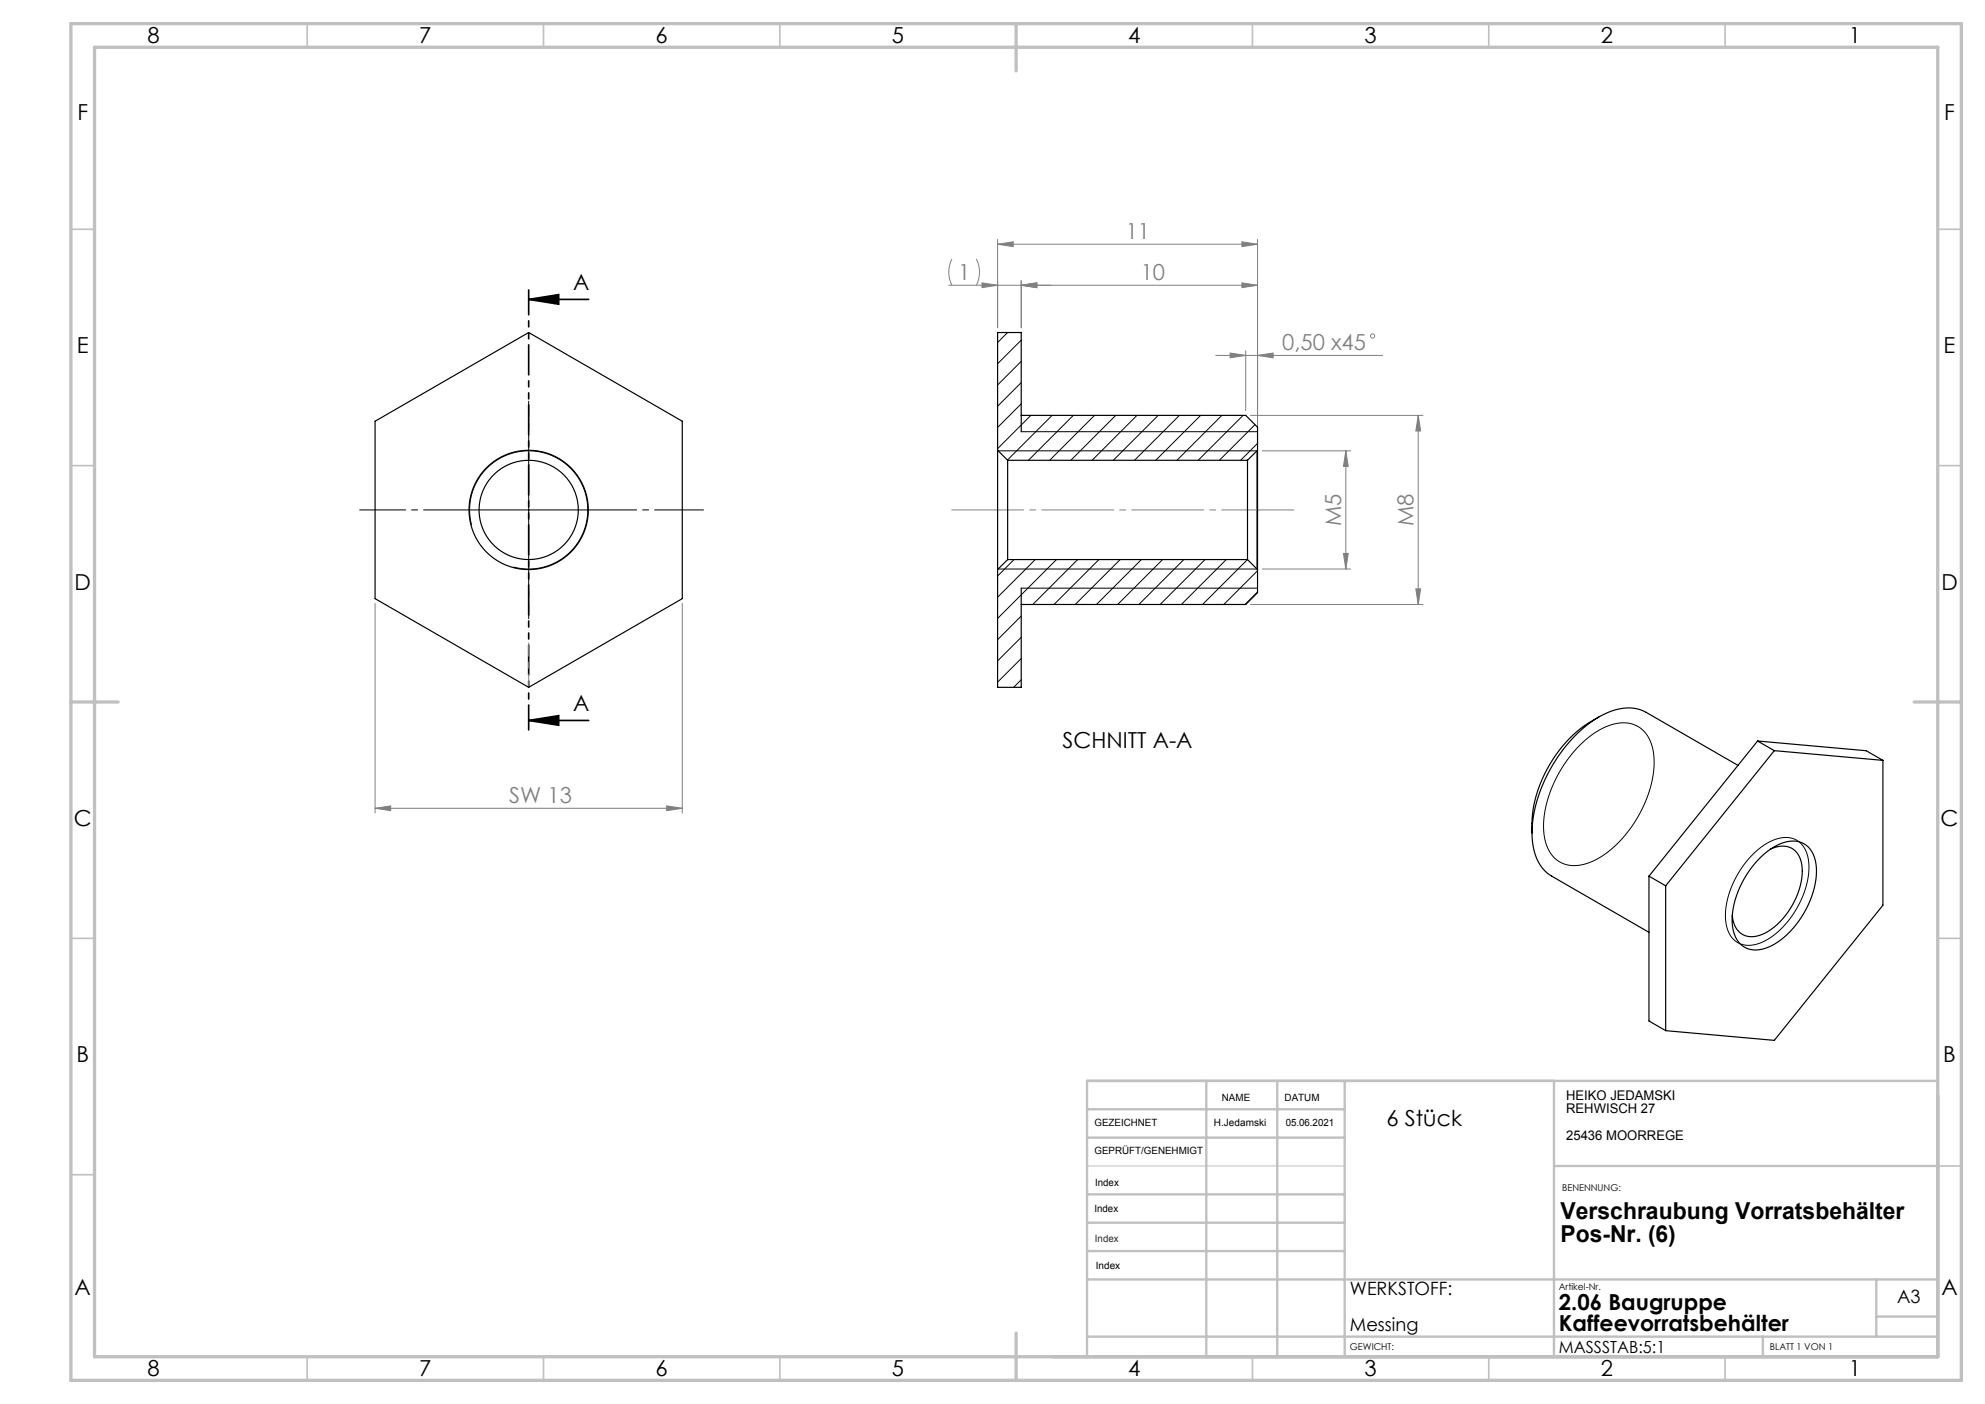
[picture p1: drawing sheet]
<svg xmlns="http://www.w3.org/2000/svg" width="420mm" height="297mm" viewBox="0 0 420 297" stroke-linecap="round" stroke-linejoin="round" font-family="sans-serif">
<g fill="none" stroke="#808080" stroke-width=".21">
<path d="M201.4 54.8a6.2 6.2 0 0 0 0 5.5M206.6 54.8a6.2 6.2 0 0 1 0 5.5M207.8 59.8l3.3 .5-3.3 .6zM211.1 51.7l3.3-.5v1zM211.1 50.7v18.6M211.1 51.7h55M216.1 59.3v10M262.8 59.8l3.3 .5-3.3 .6zM262.8 51.2l3.3 .5-3.3 .5zM266.1 50.7v43.7M200.8 60.3h65.3M216.1 60.3l3.3-.5v1.1z"/>
<path d="M257.2 75.2h35.4M260.3 74.7l3.3 .5-3.3 .5zM263.6 74.2v12.7M266.1 75.2l3.3-.5v1zM264.6 87.9h36.5M267.1 95.4h18.7M284.8 95.4v25M284.8 95.4l.5 3.3h-1zM300.1 87.9l.5 3.3h-1zM300.1 87.9v40M284.3 117.1h1l-.5 3.3zM79.4 127.6v44.4"/>
<path d="M144.4 127.6v44.4M264.6 127.9h36.5M267.1 120.4h18.7M299.6 124.6h1l-.5 3.3zM79.4 171l3.3-.5v1zM79.4 171h65M141.1 170.5l3.3 .5-3.3 .5z"/>
<circle cx="290.4" cy="71.1" r=".44"/>
</g>
<path d="M111.9 95.4v25M211.2 95.4h54.8v25h-54.8M216.1 91.3h50M99.4 107.9h25M99.8 111.1a12.5 12.5 0 0 1 11-15.7 12.5 12.5 0 0 1 13.5 13.6 12.5 12.5 0 0 1-15.7 10.9M216.1 124.4h50M334.3 157.6a13.8 13.8 0 0 1 9.5-4.7 6.3 6.3 0 0 1 5.9 5.7 22.1 22.1 0 0 1-3.9 15.4 19.8 19.8 0 0 1-10.7 8.9 6.3 6.3 0 0 1-8.3-5.5 22.1 22.1 0 0 1 4-15.4l1.6-2.3zM370.9 180.7a9.8 9.8 0 0 1 7.8-3.5 5.1 5.1 0 0 1 4 5.1 19.2 19.2 0 0 1-7.6 15.7 7.1 7.1 0 0 1-7.2 1.5 6.4 6.4 0 0 1-2.8-6.5 20 20 0 0 1 5.8-12.3z" fill="none" stroke="#000" stroke-width=".21"/>
<path d="M111.9 63.3l6.3-1v2.1zM111.9 63.3h12.7M111.9 152.4l6.3-1v2zM111.9 152.4h12.7" fill="none" stroke="#000" stroke-width=".35"/>
<path d="M216.1 87.9v3.4M216.1 124.4v3.5" fill="none" stroke="#000" stroke-width=".25"/>
<path d="M111.9 61.3v93.1" fill="none" stroke="#000" stroke-width=".35" stroke-dasharray="6.3 1.3 1.3 1.3 1.3 1.3" stroke-dashoffset="1.1"/>
<path d="M201.1 107.9h73" fill="none" stroke="#808080" stroke-width=".21" stroke-dasharray="15.2 1.3 1.3 1.3" stroke-dashoffset="-.3"/>
<path d="M111.9 145.4v-9.4" fill="none" stroke="#808080" stroke-width=".21" stroke-dasharray="15.2 1.3 1.3 1.3" stroke-dashoffset="12.5"/>
<path d="M230 246.7h54.5" fill="none" stroke="#c0c0c0" stroke-width=".21"/>
<g fill="none" stroke="#c0c0c0" stroke-width=".35">
<path d="M65 5v5M115 5v5M165 5v5M265 5v5M315 5v5M365 5v5M15 48.5h5M410 48.5h5M15 98.5h5M410 98.5h5M15 198.5h5M410 198.5h5"/>
<path d="M15 248.5h5M410 246.7h5M65 287v5M115 287v5M165 287v5M265 287v5M315 287v5M365 287v5"/>
</g>
<g fill="none" stroke="#c0c0c0" stroke-width=".5">
<path d="M230 234.7h54.5M255.2 228.7v58.3M270.2 228.7v58.3M284.5 228.7v58.3M328.8 228.7v58.3M410 228.6l-180 .1v58.3M230 252.7h54.5M230 240.7h54.5M230 258.7h54.5M328.8 246.7h81.2M230 264.7h54.5M230 270.7h180"/>
<path d="M397 270.7v12.1M397 278.5h13M230 282.8h180M373 282.8v4.2"/>
</g>
<path d="M15 5h400v287h-400zM20 10h390v277h-390zM215 5v10M15 148.5h10M405 148.5h10M215 282v10" fill="none" stroke="#c0c0c0" stroke-width=".7"/>
<path d="M111.9 95.4v-10.5M111.9 120.4v10.5" fill="none" stroke="#000" stroke-width=".21" stroke-dasharray="15.2 1.3 1.3 1.3" stroke-dashoffset="11.9"/>
<path d="M99.4 107.9h-23.3" fill="none" stroke="#000" stroke-width=".21" stroke-dasharray="15.2 1.3 1.3 1.3" stroke-dashoffset="5.5"/>
<path d="M124.4 107.9h24.5" fill="none" stroke="#000" stroke-width=".21" stroke-dasharray="15.2 1.3 1.3 1.3" stroke-dashoffset="4.9"/>
<path d="M111.9 63.3l6.3-1v2.1zM111.9 152.4l6.3-1v2z" fill="#000"/>
<g fill="#808080">
<path d="M216.1 60.3l3.3-.5v1.1zM207.8 59.8l3.3 .5-3.3 .6z"/>
<path d="M216.1 60.3l3.3-.5v1.1zM262.8 59.8l3.3 .5-3.3 .6zM260.3 74.7l3.3 .5-3.3 .5zM266.1 75.2l3.3-.5v1z"/>
<path d="M79.4 171l3.3-.5v1zM141.1 170.5l3.3 .5-3.3 .5z"/>
<path d="M211.1 51.7l3.3-.5v1zM262.8 51.2l3.3 .5-3.3 .5z"/>
<path d="M300.1 87.9l.5 3.3h-1zM299.6 124.6h1l-.5 3.3zM284.8 95.4l.5 3.3h-1zM284.3 117.1h1l-.5 3.3z"/>
</g>
<g fill="none" stroke="#000" stroke-width=".25">
<path d="M79.4 89.1l32.5-18.8 32.5 18.8v37.5l-32.5 18.8-32.5-18.8zM211.1 95.2v25.3M211.1 95.2v-24.9h5v17.6h47.5l2.5 2.5v4.8M211.1 95.2l2.1 2.2M213.2 97.4v21M213.2 97.4h50.8M264 97.4v21M266.1 95.2v25.3M266.1 95.2l-2.1 2.2M213.2 118.4l-2.1 2.1M213.2 118.4h50.8M264 118.4l2.1 2.1"/>
<path d="M211.1 120.5v24.9h5v-17.5h47.5l2.5-2.5v-4.9M338.3 151.7a27.1 27.1 0 0 0-14.1 24.5M371.9 156.8l3.5 2M371.9 156.8l-23 28.5M371.9 156.8l23 2 3.5 2M375.4 158.8l-23 28.6M375.4 158.8l23 2M324.2 176.2a10.2 10.2 0 0 0 3.8 8.9l20.9 12.1M367.7 161.9l-19.4-11.2a9.5 9.5 0 0 0-9.1 .5 30.5 30.5 0 0 0-13.7 17.2l-1.1 4.6-.2 3.2M374.6 179.6a4.3 4.3 0 0 1 6.1 1.5 10.8 10.8 0 0 1-.7 8.8 14.4 14.4 0 0 1-7.8 8 4.1 4.1 0 0 1-5.6-4l-.1-.2M398.4 160.8v30.7l-23 28.6-23-2.1M348.9 185.3l3.5 2.1"/>
<path d="M348.9 185.3v30.7l3.5 2M352.4 187.4v30.6M372.7 181.2a9.9 9.9 0 0 1 7.4-3.2 5 5 0 0 1 4.1 4.7 18.7 18.7 0 0 1-5.4 14.3 10.3 10.3 0 0 1-8 3.9 5 5 0 0 1-4.2-4.8 18.7 18.7 0 0 1 5.4-14.2z"/>
<circle cx="111.9" cy="107.9" r="12.6"/>
<circle cx="111.9" cy="107.9" r="10.5"/>
</g>
<g fill="none" stroke="#000" stroke-width=".21">
<path d="M213.2 70.3l-2.1 2.2M216.1 71.9l-5 5M216.1 76.4l-5 5M216.1 80.9l-5 5M216.1 85.4l-5 5M218.1 87.9l-7 7M222.6 87.9l-9.4 9.4M227.1 87.9l-9.5 9.5M231.6 87.9l-9.5 9.5M236.1 87.9l-9.5 9.5M240.6 87.9l-9.5 9.5M245.1 87.9l-9.5 9.5"/>
<path d="M249.5 87.9l-9.5 9.5M254 87.9l-9.5 9.5M258.5 87.9l-9.5 9.5M263 87.9l-9.5 9.5M265.5 89.8l-7.5 7.6M266.1 93.8l-3.6 3.6M214.6 118.4l-3.5 3.5M219 118.4l-7.9 7.9M223.5 118.4l-12.4 12.4M228 118.4l-9.5 9.5M232.5 118.4l-9.5 9.5M237 118.4l-9.5 9.5"/>
<path d="M241.5 118.4l-9.5 9.5M246 118.4l-9.5 9.5M250.5 118.4l-9.5 9.5M255 118.4l-9.5 9.5M259.5 118.4l-9.5 9.5M263.9 118.4l-9.5 9.5M216.1 130.3l-5 5M216.1 134.8l-5 5M216.1 139.3l-5 5M266.1 120.7l-7.2 7.2M266.1 125.2l-2.7 2.7M216.1 143.8l-1.6 1.6"/>
</g>
<g font-size="4.9">
<text x="330.2" y="257.9">Verschraubung Vorratsbehälter</text>
<text x="330.2" y="262.8">Pos-Nr. (6)</text>
</g>
<g font-size="4.7">
<text x="31.2" y="9">8</text>
<text x="88.7" y="9">7</text>
<text x="138.7" y="9">6</text>
<text x="188.7" y="9">5</text>
<text x="238.7" y="9">4</text>
<text x="288.7" y="9">3</text>
<text x="338.7" y="9">2</text>
<text x="391.2" y="9">1</text>
<text x="16.4" y="25.5">F</text>
<text x="411.4" y="25.5">F</text>
<text x="121.2" y="61.3">A</text>
<text x="16.3" y="74.7">E</text>
<text x="411.3" y="74.7">E</text>
<text x="15.8" y="124.7">D</text>
<text x="410.8" y="124.7">D</text>
<text x="121.2" y="150.4">A</text>
<text x="224.8" y="158.2">SCHNITT A-A</text>
<text x="15.6" y="174.7">C</text>
<text x="410.6" y="174.7">C</text>
<text x="16.2" y="224.7">B</text>
<text x="411.2" y="224.7">B</text>
<text x="293.4" y="238.2">6 Stück</text>
<text x="15.8" y="274">A</text>
<text x="410.8" y="274">A</text>
<text x="329.9" y="277.1">2.06 Baugruppe</text>
<text x="329.9" y="281.6">Kaffeevorratsbehälter</text>
<text x="31.2" y="291">8</text>
<text x="88.7" y="291">7</text>
<text x="138.7" y="291">6</text>
<text x="188.7" y="291">5</text>
<text x="238.7" y="291">4</text>
<text x="288.7" y="291">3</text>
<text x="338.7" y="291">2</text>
<text x="391.2" y="291">1</text>
</g>
<g font-size="4.7" fill="#808080">
<text x="238.2" y="50.7">11</text>
<text x="202.7" y="59.3">1</text>
<text x="241.4" y="59.3">10</text>
<text x="271.3" y="74.1">0,50 x45</text>
<text x="283.7" y="111.3" transform="rotate(-90 283.7 111.3)">M5</text>
<text x="299.1" y="111.3" transform="rotate(-90 299.1 111.3)">M8</text>
<text x="107.8" y="170">SW 13</text>
</g>
<g font-size="3.9">
<text x="285.6" y="273.9">WERKSTOFF:</text>
<text x="401.4" y="275.6">A3</text>
<text x="285.6" y="281.6">Messing</text>
</g>
<text font-size="3.5" x="329.9" y="286.3">MASSSTAB:5:1</text>
<g font-size="2.8">
<text x="331.4" y="232.7">HEIKO JEDAMSKI</text>
<text x="331.4" y="235.5">REHWISCH 27</text>
<text x="331.4" y="241.1">25436 MOORREGE</text>
</g>
<g font-size="2.1">
<text x="258.5" y="232.8">NAME</text>
<text x="271.8" y="232.9">DATUM</text>
<text x="231.6" y="238.2">GEZEICHNET</text>
<text x="256.9" y="238.2">H.Jedamski</text>
<text x="272" y="238.2">05.06.2021</text>
<text x="231.6" y="244.2">GEPRÜFT/GENEHMIGT</text>
<text x="231.7" y="250.8">Index</text>
<text x="231.6" y="256.4">Index</text>
<text x="231.9" y="268.5">Index</text>
</g>
<text font-size="2.1" fill="#400040" x="231.7" y="262.7">Index</text>
<g font-size="2">
<text x="330.5" y="251.9">BENENNUNG:</text>
<text x="329.8" y="272.9">Artikel-Nr.</text>
<text x="285.6" y="285.5">GEWICHT:</text>
<text x="374.5" y="285.6">BLATT 1 VON 1</text>
</g>
</svg>
